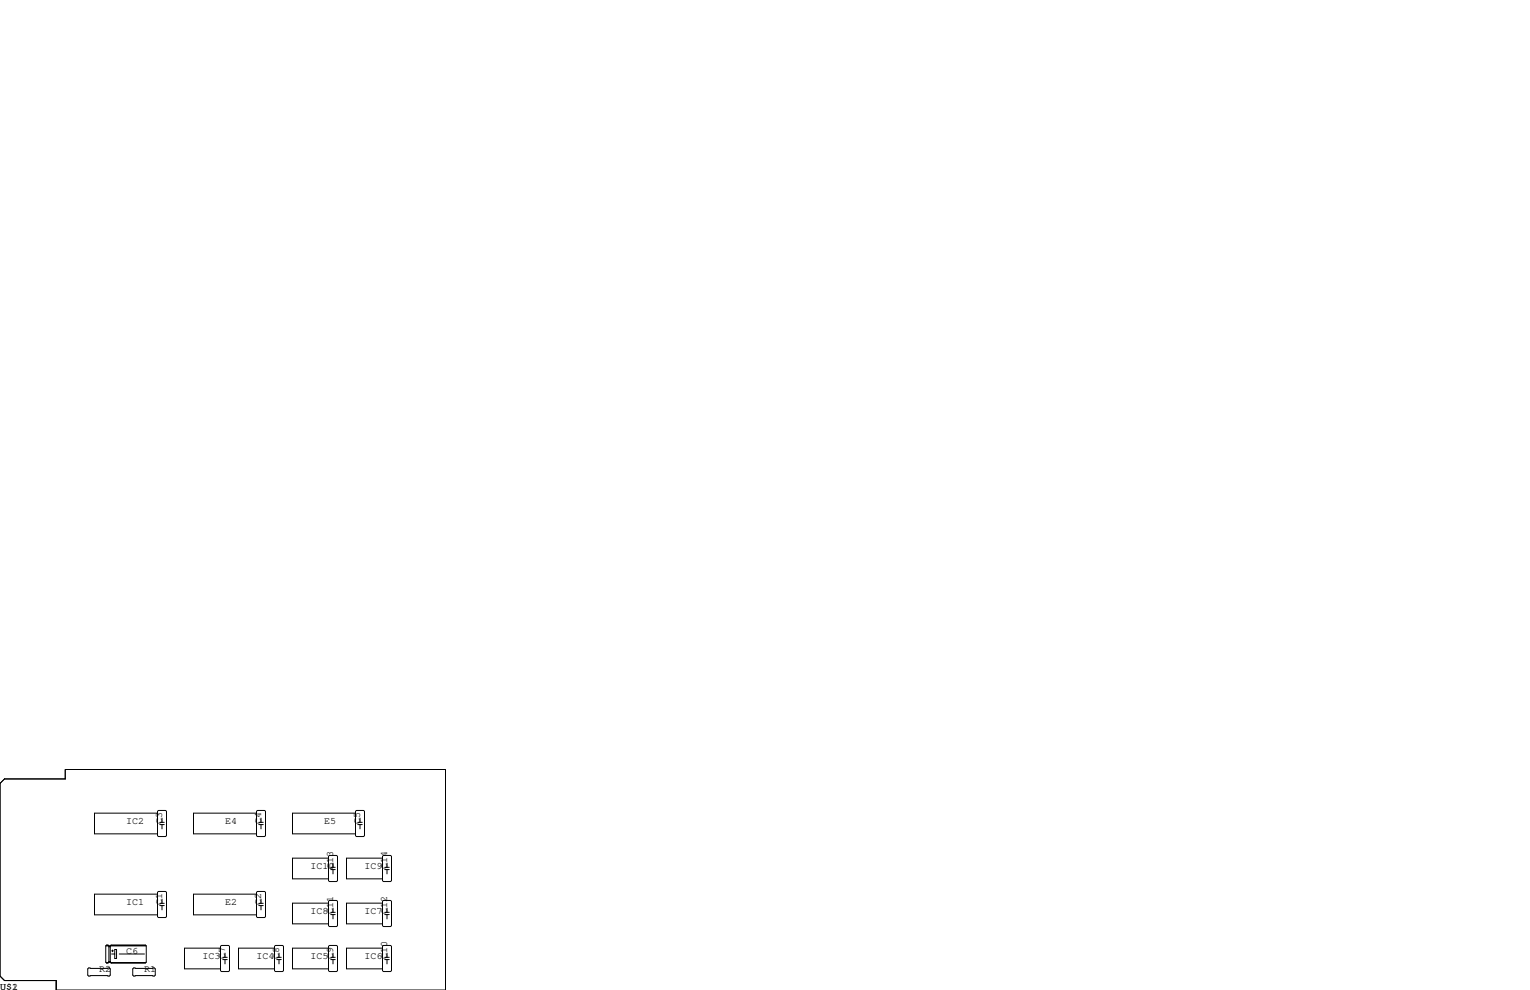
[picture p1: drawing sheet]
<svg xmlns="http://www.w3.org/2000/svg" width="432mm" height="279mm" viewBox="0 0 432 279" stroke-linecap="round" stroke-linejoin="round" font-family="sans-serif">
<g fill="none" stroke="#000" stroke-width=".28">
<path d="M0 221.1l1.3-1.3h17.1v-2.6h107.3v62.2h-109.8v-2.7h-14.6l-1.3-1.2zM44.5 229.5h-17.8v5.8h17.8M44.7 228.7h2l.3 .3v6.8l-.3 .3h-2l-.2-.3v-6.8zM45.1 232.7h1.3M45.1 232.1h1.3M45.7 230.9v1.2M45.7 232.7v1.2M72.4 229.5h-17.8v5.8h17.8M72.6 228.7h2.1l.2 .3v6.8l-.2 .3h-2.1l-.2-.3v-6.8zM73 232.7h1.3M73 232.1h1.3M73.7 230.9v1.2"/>
<path d="M73.7 232.7v1.2M100.3 229.5h-17.7v5.8h17.7M100.6 228.7h2l.3 .3v6.8l-.3 .3h-2l-.3-.3v-6.8zM101 232.7h1.2M101 232.1h1.2M101.6 230.9v1.2M101.6 232.7v1.2M44.5 251.8l.2-.2h2l.3 .2v6.9l-.3 .3h-2l-.2-.3zM44.5 252.3h-17.8v5.9h17.8M45.1 255.6h1.3M45.1 254.9h1.3M45.7 253.7v1.2"/>
<path d="M45.7 255.6v1.2M72.4 251.8l.2-.2h2.1l.2 .2v6.9l-.2 .3h-2.1l-.2-.3zM72.4 252.3h-17.8v5.9h17.8M73 255.6h1.3M73 254.9h1.3M73.7 253.7v1.2M73.7 255.6v1.2M92.7 242.2h-10.1v5.8h10.1M92.7 254.9h-10.1v5.8h10.1M92.7 254.4l.3-.3h2l.3 .3v6.8l-.3 .3h-2l-.3-.3zM93 241.4h2l.3 .3v6.8l-.3 .3h-2l-.3-.3v-6.8zM93.3 258.1h1.3"/>
<path d="M93.3 257.5h1.3M93.3 245.4h1.3M93.3 244.8h1.3M94 243.6v1.2M94 245.4v1.2M94 256.3v1.2M94 258.1v1.2M108 254.9h-10.2v5.8h10.2M108 242.2h-10.2v5.8h10.2M108 254.4l.2-.3h2l.3 .3v6.8l-.3 .3h-2l-.2-.3zM108.2 241.4h2l.3 .3v6.8l-.3 .3h-2l-.2-.3v-6.8zM108.6 258.1h1.3"/>
<path d="M108.6 257.5h1.3M108.6 245.4h1.3M108.6 244.8h1.3M109.2 243.6v1.2M109.2 245.4v1.2M109.2 256.3v1.2M109.2 258.1v1.2M25 273.2h5.9l.2 .2v1.8l-.2 .3h-5.9l-.2-.3v-1.8zM29.8 267l.2 4.7M29.8 267l.3-.3h.4l.2 .3v4.5M29.8 267h11.5M30 271.7l.1 .1"/>
<path d="M30 271.7h.6M30.1 266.8h.4M30.5 271.7l-.4 .1M30.7 267.2h.4M30.7 271.5l-.2 .3h-.4M30.7 271.5h.4M30.7 271.4h.4M30.9 267.1h.1M31.1 271.5l.1 .2M31.2 271.7h9.9M31.2 271.7l.2 .1M31.4 266.8h9.6"/>
<path d="M31.5 269.2h.9M31.5 268.4h.5M31.8 268.1v.5M32.4 268h.5v2.5h-.5zM33.7 269.2h7.1M37.5 273.4l.2-.2h5.9l.2 .2v1.8l-.2 .3h-5.9l-.2-.3zM41 271.7l-9.6 .1M41.3 267l-.3-.3h-9.6l-.3 .3v4.5M41.3 267v4.5l-.3 .3h-9.6M62.2 267.1l.3-.3h2l.3 .3v6.8l-.3 .3h-2l-.3-.3zM62.2 267.6h-10.1v5.8h10.1M62.9 270.8h1.2"/>
<path d="M62.9 270.2h1.2M63.5 269v1.2M63.5 270.8v1.2M77.5 267.1l.2-.3h2.1l.2 .3v6.8l-.2 .3h-2.1l-.2-.3zM77.5 267.6h-10.2v5.8h10.2M78.1 270.8h1.3M78.1 270.2h1.3M78.7 269v1.2M78.7 270.8v1.2M92.7 267.6h-10.1v5.8h10.1M92.7 267.1l.3-.3h2l.3 .3v6.8l-.3 .3h-2l-.3-.3zM93.3 270.8h1.3"/>
<path d="M93.3 270.2h1.3M94 269v1.2M94 270.8v1.2M108 267.1l.2-.3h2l.3 .3v6.8l-.3 .3h-2l-.2-.3zM108 267.6h-10.2v5.8h10.2M108.6 270.8h1.3M108.6 270.2h1.3M109.2 269v1.2M109.2 270.8v1.2"/>
</g>
<g font-size="2.8">
<text x="35.6" y="232.4">IC2</text>
<text x="45.7" y="232.4" transform="rotate(-90 45.7 232.4)">C3</text>
<text x="63.5" y="232.4">E4</text>
<text x="73.7" y="232.4" transform="rotate(-90 73.7 232.4)">C4</text>
<text x="91.4" y="232.4">E5</text>
<text x="101.6" y="232.4" transform="rotate(-90 101.6 232.4)">C5</text>
<text x="87.6" y="245.1">IC10</text>
<text x="94" y="245.1" transform="rotate(-90 94 245.1)">C13</text>
<text x="102.9" y="245.1">IC9</text>
<text x="109.2" y="245.1" transform="rotate(-90 109.2 245.1)">C14</text>
<text x="35.6" y="255.3">IC1</text>
<text x="45.7" y="255.3" transform="rotate(-90 45.7 255.3)">C1</text>
<text x="63.5" y="255.3">E2</text>
<text x="73.7" y="255.3" transform="rotate(-90 73.7 255.3)">C2</text>
<text x="87.6" y="257.8">IC8</text>
<text x="94" y="257.8" transform="rotate(-90 94 257.8)">C11</text>
<text x="102.9" y="257.8">IC7</text>
<text x="109.2" y="257.8" transform="rotate(-90 109.2 257.8)">C12</text>
<text x="35.6" y="269.2">C6</text>
<text x="27.9" y="274.3">R2</text>
<text x="40.6" y="274.3">R1</text>
<text x="57.1" y="270.5">IC3</text>
<text x="63.5" y="270.5" transform="rotate(-90 63.5 270.5)">C7</text>
<text x="72.4" y="270.5">IC4</text>
<text x="78.7" y="270.5" transform="rotate(-90 78.7 270.5)">C8</text>
<text x="87.6" y="270.5">IC5</text>
<text x="94" y="270.5" transform="rotate(-90 94 270.5)">C9</text>
<text x="102.9" y="270.5">IC6</text>
<text x="109.2" y="270.5" transform="rotate(-90 109.2 270.5)">C10</text>
<text x="0" y="279.4">U$1</text>
<text x="3.4" y="279.4">2</text>
</g>
</svg>
